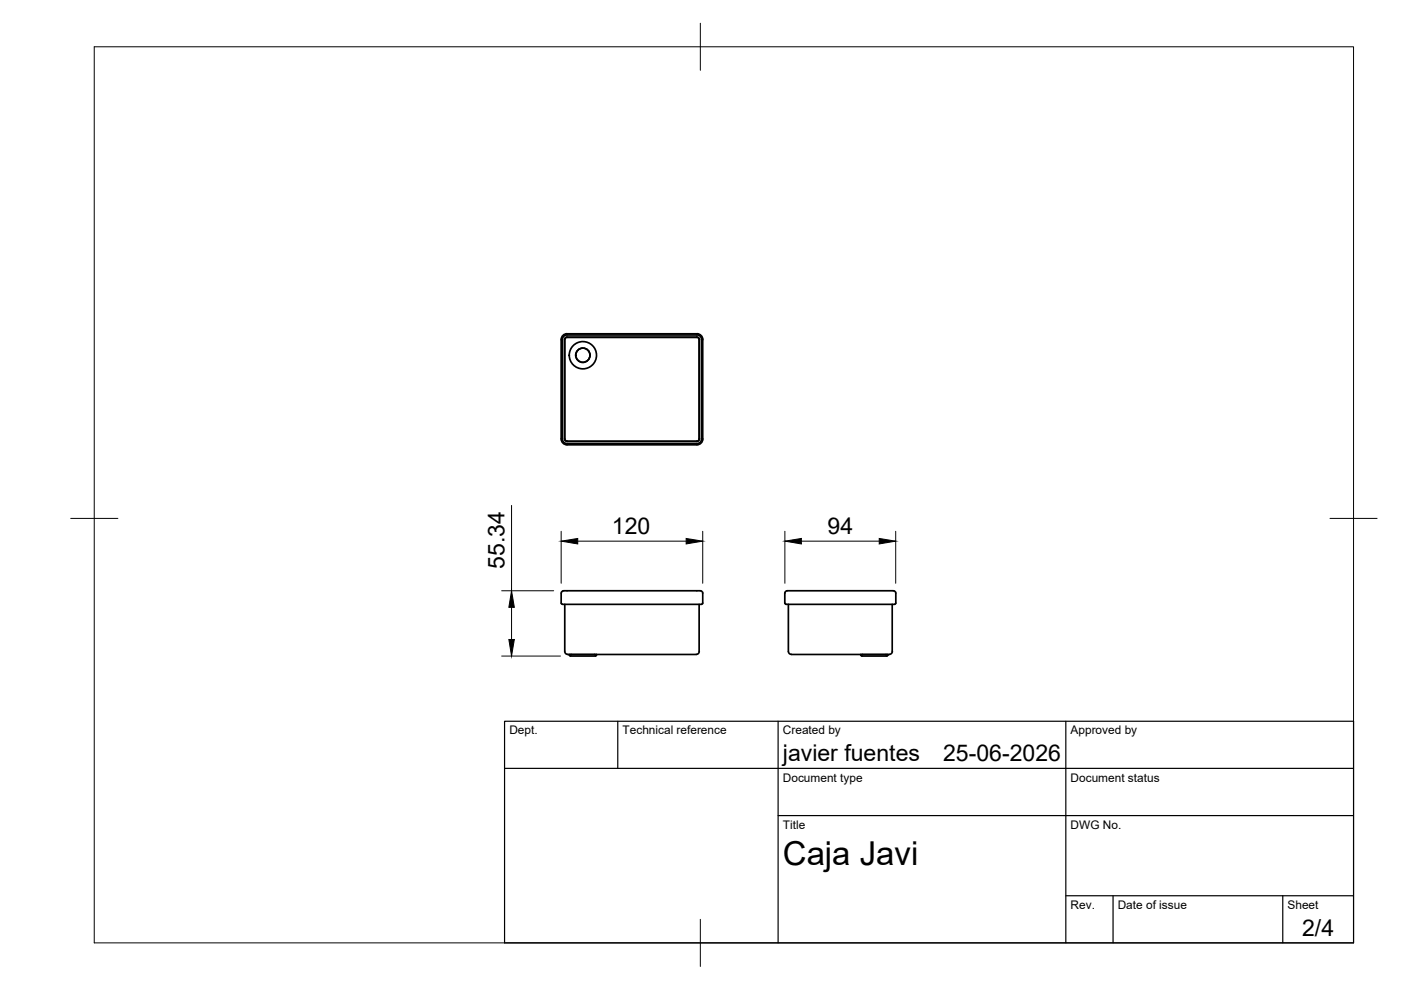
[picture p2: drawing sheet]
<svg xmlns="http://www.w3.org/2000/svg" width="297mm" height="210mm" viewBox="0 0 297 210" stroke-linecap="round" stroke-linejoin="round" font-family="sans-serif">
<!-- layer: Visible -->
<g fill="none" stroke="#000" stroke-width=".36">
<path d="M120.2 71.5h27.5M120.2 71.5l-.4 .2-.1 .3v21.1l.3 .4 27.7 .1M147.7 71.5h-27.5l-.4 .3-.1 .2v21.1l.3 .4h27.7M147.7 71h-27.5a1.01 1.01 0 0 0-1 1v21.1a1.01 1.01 0 0 0 1 1h27.5M147.7 70.8h-27.5a1.26 1.26 0 0 0-1.2 1.2v21.1a1.26 1.26 0 0 0 1.2 1.2h27.5M147.8 71a1.01 1.01 0 0 1 1 1M147.8 71.5l.4 .2 .1 .3M147.8 71.5l.4 .3v.2l.1 21.1-.3 .4h-.2M147.8 70.8a1.23 1.23 0 0 1 1.2 1.2v21.1a1.26 1.26 0 0 1-1.2 1.2M148.7 72v21.1M148.3 93.1l-.3 .4-.2 .1M148.8 93.1a1.01 1.01 0 0 1-1 1"/>
<path d="M119 127.9l.2 .2M119.7 128.1v10a.66 .66 0 0 0 .7 .7l27.2-.1a.62 .62 0 0 0 .7-.6l-.1-10M120.9 139.1l-.2-.3 5.8 .1a1.58 1.58 0 0 1-1.6 .2h-4M121.1 138.8h.1M126 138.8h.1M148.5 125.3h-28.3a.95 .95 0 0 0-1.2 .5v2.1M148.5 125.3l.4 .2 .1 .3v2.1M149 127.9a1.12 1.12 0 0 1-1.3 .2h-28.5M166.4 125.8v2.1M166.4 125.8a.97 .97 0 0 1 1.2-.5h21.1a1 1 0 0 1 1.2 .5v2.1M166.4 127.9a1.06 1.06 0 0 0 1.2 .2h22.1M167.2 128.1v10a.66 .66 0 0 0 .6 .7l20.8-.1a.62 .62 0 0 0 .6-.6v-10"/>
<path d="M182.5 138.8l5.8 .1-.3 .2h-5.3zM182.9 138.8h.1M187.9 138.8h.1M189.9 127.9l-.2 .2"/>
<circle cx="123.6" cy="75.3" r="1.51"/>
<circle cx="123.6" cy="75.3" r="2.89"/>
</g>
<g fill="#000">
<circle cx="133.6" cy="83.9" r=".18"/>
<circle cx="133.6" cy="131.8" r=".18"/>
<circle cx="176.8" cy="131.8" r=".18"/>
</g>
<!-- layer: BORDER -->
<path d="M20 9.9h267v190h-267zM148.5 4.9v10M15 109.9h10M282 109.9h10M148.5 194.9v10" fill="none" stroke="#000" stroke-width=".21"/>
<!-- layer: TITLEBLOCK -->
<path d="M107 152.9h180v47h-180zM131 152.9v10M165 152.9v47M226 152.9v47M107 162.9h180M165 172.9h122M226 189.9h61M236 189.9v10M272 189.9v10" fill="none" stroke="#000" stroke-width=".25"/>
<!-- layer: FD_Dimensions -->
<path d="M108.5 107.2v18.1M119 112.6v11.1M122.5 114.7h23M149 112.6v11.1M166.4 112.6v11.1M169.9 114.7h16.5M189.9 112.6v11.1M106.4 139.1h12.4M106.4 125.3h11M108.5 128.8v6.8" fill="none" stroke="#000" stroke-width=".21"/>
<path d="M119 114.7l3.5-.5v1.1zM145.5 114.2l3.5 .5-3.5 .6zM166.4 114.7l3.5-.5v1.1zM186.4 114.2l3.5 .5-3.5 .6zM107.9 135.6h1.2l-.6 3.5zM108.5 125.3l.6 3.5h-1.2z" fill="#000" stroke="#000" stroke-width=".21"/>
<text font-size="7" x="166" y="183.4">Caja Javi</text>
<g font-size="4.9">
<text x="129.8" y="113.3">120</text>
<text x="175.5" y="113.3">94</text>
<text x="107" y="120.6" transform="rotate(-90 107 120.6)">55.34</text>
<text x="166" y="161.4">javier fuentes</text>
<text x="200" y="161.4">25-06-2026</text>
<text x="276.1" y="198.6">2/4</text>
</g>
<g font-size="2.5">
<text x="108" y="155.7">Dept.</text>
<text x="132" y="155.7">Technical reference</text>
<text x="166" y="155.7">Created by</text>
<text x="227" y="155.7">Approved by</text>
<text x="166" y="165.7">Document type</text>
<text x="227" y="165.7">Document status</text>
<text x="166" y="175.7">Title</text>
<text x="227" y="175.7">DWG No.</text>
<text x="227" y="192.7">Rev.</text>
<text x="237" y="192.7">Date of issue</text>
<text x="273" y="192.7">Sheet</text>
</g>
</svg>
